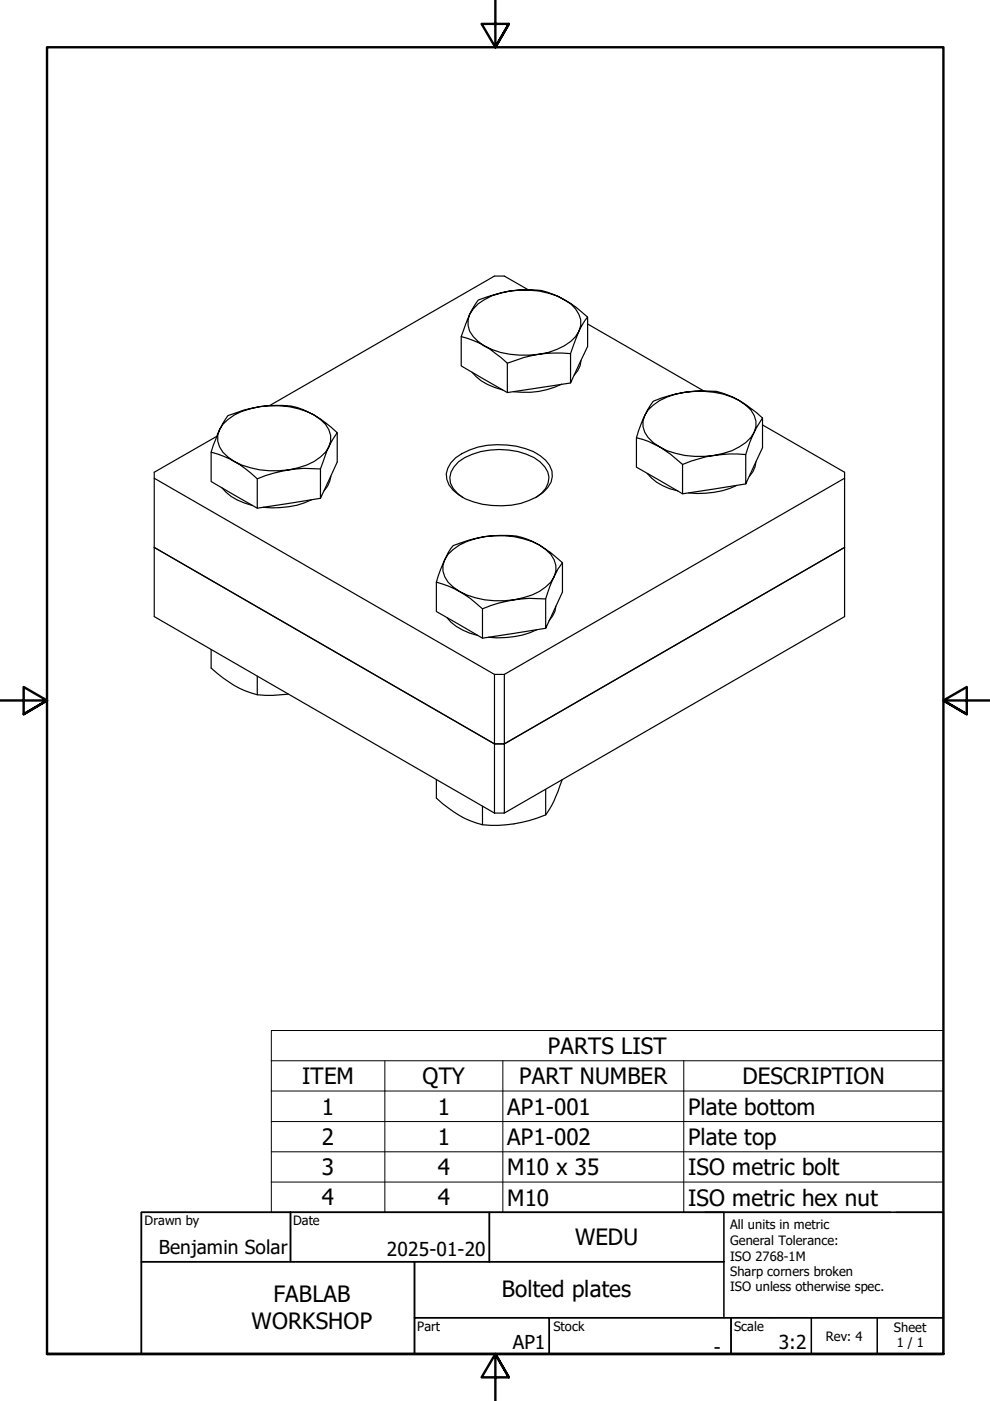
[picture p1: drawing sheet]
<svg xmlns="http://www.w3.org/2000/svg" width="210mm" height="297mm" viewBox="0 0 210 297" stroke-linecap="round" stroke-linejoin="round" font-family="sans-serif">
<!-- layer: Visible (ISO) -->
<g fill="none" stroke="#000" stroke-width=".25">
<path d="M97.8 71.4v6.2l9.8 5.6M99.6 66.7a4.7 4.7 0 0 0 1.7 5.7l1.4 .9a19.1 19.1 0 0 0-4.9-1.9zM100.1 78.9a10.8 10.8 0 0 0 6.5 3.8M101.4 63.6l3.4-1.1 3.3-.8a12.4 12.4 0 0 0-7.8 3.8l-.7 1.2zM102.7 73.3a18.8 18.8 0 0 0 11.6 1.8 29.2 29.2 0 0 0-6.7 1.9l-3.7-3zM107.6 77v6.2l13.4-2M108.1 61.7a29 29 0 0 1 6.6-.1 19.1 19.1 0 0 1 4.9 1.9 17.9 17.9 0 0 0-11.5-1.8zM112 61.5l-5.1-3h-2.1l-47.6 27.5M114.3 75.1a13.1 13.1 0 0 0 7.7-3.7l.7-1.2-1.7 4.8a29 29 0 0 0-6.7 .1zM119.6 63.5a21.9 21.9 0 0 1 5 3.7l-1 1.4-.9 1.6a5.2 5.2 0 0 0-3.1-6.7zM123.2 76.4l-.2 1.1-.5 1.1-.8 1M124.6 67.2v6.3l-3.6 7.7v-6.2"/>
<path d="M124.6 68.7l24.6 14.2M44.8 95.9v6.2l9.7 5.6M46 92.5l-13.3 7.6v16M46.5 91.1a4.5 4.5 0 0 0 1.8 5.8l1.4 .9a19.1 19.1 0 0 0-4.9-1.9zM48.3 88.1a29.2 29.2 0 0 1 6.8-1.9 13.1 13.1 0 0 0-7.9 3.8l-.7 1.1zM49.7 97.8a18.8 18.8 0 0 0 11.6 1.8 29.2 29.2 0 0 0-6.8 1.9 23.8 23.8 0 0 0-4.8-3.7zM55.1 86.2a23.5 23.5 0 0 1 8 .2l3.5 1.6a18.5 18.5 0 0 0-11.5-1.8zM61.3 99.6a13.1 13.1 0 0 0 7.7-3.7l.7-1.2-1.8 4.7a24.6 24.6 0 0 0-6.6 .2zM66.6 88a28 28 0 0 1 4.9 3.7l-1.8 3a4.5 4.5 0 0 0-1.8-5.8zM71.5 91.7v6.3l-3.6 7.6v-6.2M96.6 97.1a16.9 16.9 0 0 1 16.5-1.4 6.9 6.9 0 0 1 3.9 4.2 4.5 4.5 0 0 1-1.9 4.5 16.7 16.7 0 0 1-16.4 1.4 6.9 6.9 0 0 1-4-4.2 4.7 4.7 0 0 1 1.9-4.5zM119.1 81.5a17.6 17.6 0 0 1-10.3 1.5"/>
<path d="M134.9 92.8v6.2l9.8 5.7M136.7 88.1a4.2 4.2 0 0 0 .7 4.7l1.1 1 1.3 .9a16.3 16.3 0 0 0-4.9-1.9zM138.5 85.1a29.2 29.2 0 0 1 6.7-1.9 13.1 13.1 0 0 0-7.8 3.7l-.7 1.2zM139.8 94.7a18.1 18.1 0 0 0 11.6 1.9 29.9 29.9 0 0 0-6.7 1.9 28 28 0 0 0-4.9-3.8zM144.7 98.5v6.2l13.4-2.1M145.2 83.2a24.6 24.6 0 0 1 6.7-.2 19.1 19.1 0 0 1 4.9 1.9 18.7 18.7 0 0 0-11.6-1.7zM151.4 96.6a12.7 12.7 0 0 0 7.8-3.8l.7-1.1-.9 2-.9 2.7a25.2 25.2 0 0 0-6.7 .2zM156.8 84.9l3.6 2.6 1.3 1.1-1.8 3.1a4.5 4.5 0 0 0-1.8-5.8zM160.3 97.9l-.2 1.1-.5 1-.7 1M161.7 88.6v6.3l-3.6 7.7v-6.2M161.7 90.1l17.4 10v30.6l-72.2 41.7M32.7 116.1v14.6l72.1 41.7"/>
<path d="M32.7 116.1l72.1 41.6M32.7 101.4l72.1 41.6M47.1 103.4a10.8 10.8 0 0 0 6.4 3.8M54.5 101.5v6.2l13.4-2.1M66 106a19.1 19.1 0 0 1-10.2 1.6M70.2 101l-.7 2-.8 1.1M94.3 118.7a4.5 4.5 0 0 0 1.8 5.7l1.3 1a19.1 19.1 0 0 0-4.9-2zM96.1 115.7a29.9 29.9 0 0 1 6.6-1.9 13.1 13.1 0 0 0-7.7 3.7l-.7 1.2 .8-1.7zM98.2 105.5a5.1 5.1 0 0 1-2.8-4.3 5.7 5.7 0 0 1 3.2-4.2 16.5 16.5 0 0 1 14.6 0 5.7 5.7 0 0 1 3.2 4.2 5 5 0 0 1-2.9 4.3M102.7 113.8a23.5 23.5 0 0 1 8 .2l3.7 1.6a18.8 18.8 0 0 0-11.7-1.8zM114.4 115.6a28 28 0 0 1 4.9 3.7l-1 1.3-.8 1.7a4.5 4.5 0 0 0-1.8-5.8zM119.3 119.3v6.2l-3.6 7.7v-6.2"/>
<path d="M137.2 100.4a10.5 10.5 0 0 0 6.5 3.7M156.2 102.9a19.4 19.4 0 0 1-10.2 1.6M179.1 116.1l-72.2 41.6M179.1 101.4l-72.2 41.6M44.8 137.7v4a21.7 21.7 0 0 0 9.7 5.6 27.9 27.9 0 0 0 6.6-.1M92.5 123.4v6.3l9.8 5.6M94.8 131a10.8 10.8 0 0 0 6.5 3.7M97.4 125.4a18.5 18.5 0 0 0 11.6 1.8 27.6 27.6 0 0 0-6.7 1.9 23.8 23.8 0 0 0-4.9-3.7zM102.3 129.1v6.2l13.4-2.1M109 127.2a13.1 13.1 0 0 0 7.8-3.8l.7-1.1-.9 2-.9 2.7a25.2 25.2 0 0 0-6.7 .2zM113.8 133.5a19.4 19.4 0 0 1-10.2 1.6M117.9 128.5l-.2 1.1-.5 1-.8 1"/>
<path d="M54.5 143.4v3.9M104.8 157.7h2.1v14.7h-2.1zM104.8 143v14.7h2.1v-14.7M104.8 143h2.1M92.5 165.3v3.9a21.7 21.7 0 0 0 9.8 5.7 27.7 27.7 0 0 0 13.4-2.1 24.4 24.4 0 0 0 3.5-7.5M102.3 170.9v4M115.7 167.4v5.4"/>
</g>
<!-- layer: Symbol (ISO) -->
<path d="M57.5 224.9v-6.4h142.5v6.4M57.5 224.9h142.5v6.4M57.5 224.9v32.1h142.5v-25.7M57.5 231.3h142.5M57.5 237.8h142.5M81.6 224.9v32.1M106.6 224.9v32.1M145 224.9v32.1M57.5 244.2h142.5M57.5 250.6h142.5" fill="none" stroke="#000" stroke-width=".21"/>
<!-- layer: Border (ISO) -->
<path d="M105 0v10l-2.9-4.9h5.8l-2.9 4.9 2.9-4.9M0 148.5h10l-5-2.8v5.7l5-2.9-5 2.9M210 148.5h-10l5-2.8v5.7l-5-2.9 5 2.9M10 287.1v-277.1h190v277.1h-190h190M107.9 292l-2.9-4.9 2.9 4.9h-5.8l2.9-4.9v9.9" fill="none" stroke="#000" stroke-width=".51"/>
<!-- layer: Title (ISO) -->
<g fill="none" stroke="#000" stroke-width=".32">
<path d="M30 257h31.6v10.5h-31.6zM61.6 257h42.2v10.5h-42.2zM103.8 257h49.7v10.5h-49.7zM149.5 257h39.3M190 257h10v22.4h-112.1v-11.9h65.6M200 257h-170v30.1h170M30 267.5h57.9v19.6h-57.9zM87.9 279.4h28.6v7.7h-28.6zM116.5 279.4h38.5v7.7h-38.5zM153.5 267.5v11.9M155 279.4h45v7.7h-45zM172 279.4v7.7"/>
<path d="M186 279.4v7.7"/>
</g>
<g font-size="4.8">
<text x="116.1" y="223.5">PARTS LIST</text>
<text x="64.1" y="229.9">ITEM</text>
<text x="89.6" y="229.9">QTY</text>
<text x="110.1" y="229.9">PART NUMBER</text>
<text x="157.4" y="229.9">DESCRIPTION</text>
<text x="68.3" y="236.3">1</text>
<text x="92.8" y="236.3">1</text>
<text x="107.5" y="236.3">AP1-001</text>
<text x="145.9" y="236.4">Plate bottom</text>
<text x="68.3" y="242.7">2</text>
<text x="92.8" y="242.7">1</text>
<text x="107.5" y="242.7">AP1-002</text>
<text x="145.9" y="242.8">Plate top</text>
<text x="68.3" y="249.2">3</text>
<text x="92.8" y="249.2">4</text>
<text x="107.5" y="249.2">M10 x 35</text>
<text x="145.9" y="249.2">ISO metric bolt</text>
<text x="68.3" y="255.6">4</text>
<text x="92.8" y="255.6">4</text>
<text x="107.5" y="255.6">M10</text>
<text x="145.9" y="255.6">ISO metric hex nut</text>
<text x="121.9" y="264">WEDU</text>
<text x="106.4" y="274.9">Bolted plates</text>
<text x="53.3" y="281.9">WORKSHOP</text>
<text x="58" y="276.1">FABLAB</text>
</g>
<g font-size="4.1">
<text x="33.7" y="265.9">Benjamin Solar</text>
<text x="82" y="266.4">2025-01-20</text>
<text x="108.7" y="286.1">AP1</text>
<text x="151.3" y="287.1">-</text>
<text x="165.1" y="286">3:2</text>
</g>
<g font-size="2.7">
<text x="30.7" y="259.8">Drawn by</text>
<text x="62.2" y="259.6">Date</text>
<text x="154.8" y="260.7">All units in metric</text>
<text x="154.8" y="264">General Tolerance:</text>
<text x="154.8" y="267.3">ISO 2768-1M</text>
<text x="154.8" y="270.6">Sharp corners broken</text>
<text x="154.8" y="273.8">ISO unless otherwise spec.</text>
<text x="88.5" y="282.2">Part</text>
<text x="117.3" y="282.2">Stock</text>
<text x="155.6" y="282.2">Scale</text>
<text x="175.1" y="284.2">Rev: 4</text>
<text x="189.5" y="282.4">Sheet</text>
<text x="190.1" y="285.7">1 / 1</text>
</g>
</svg>
